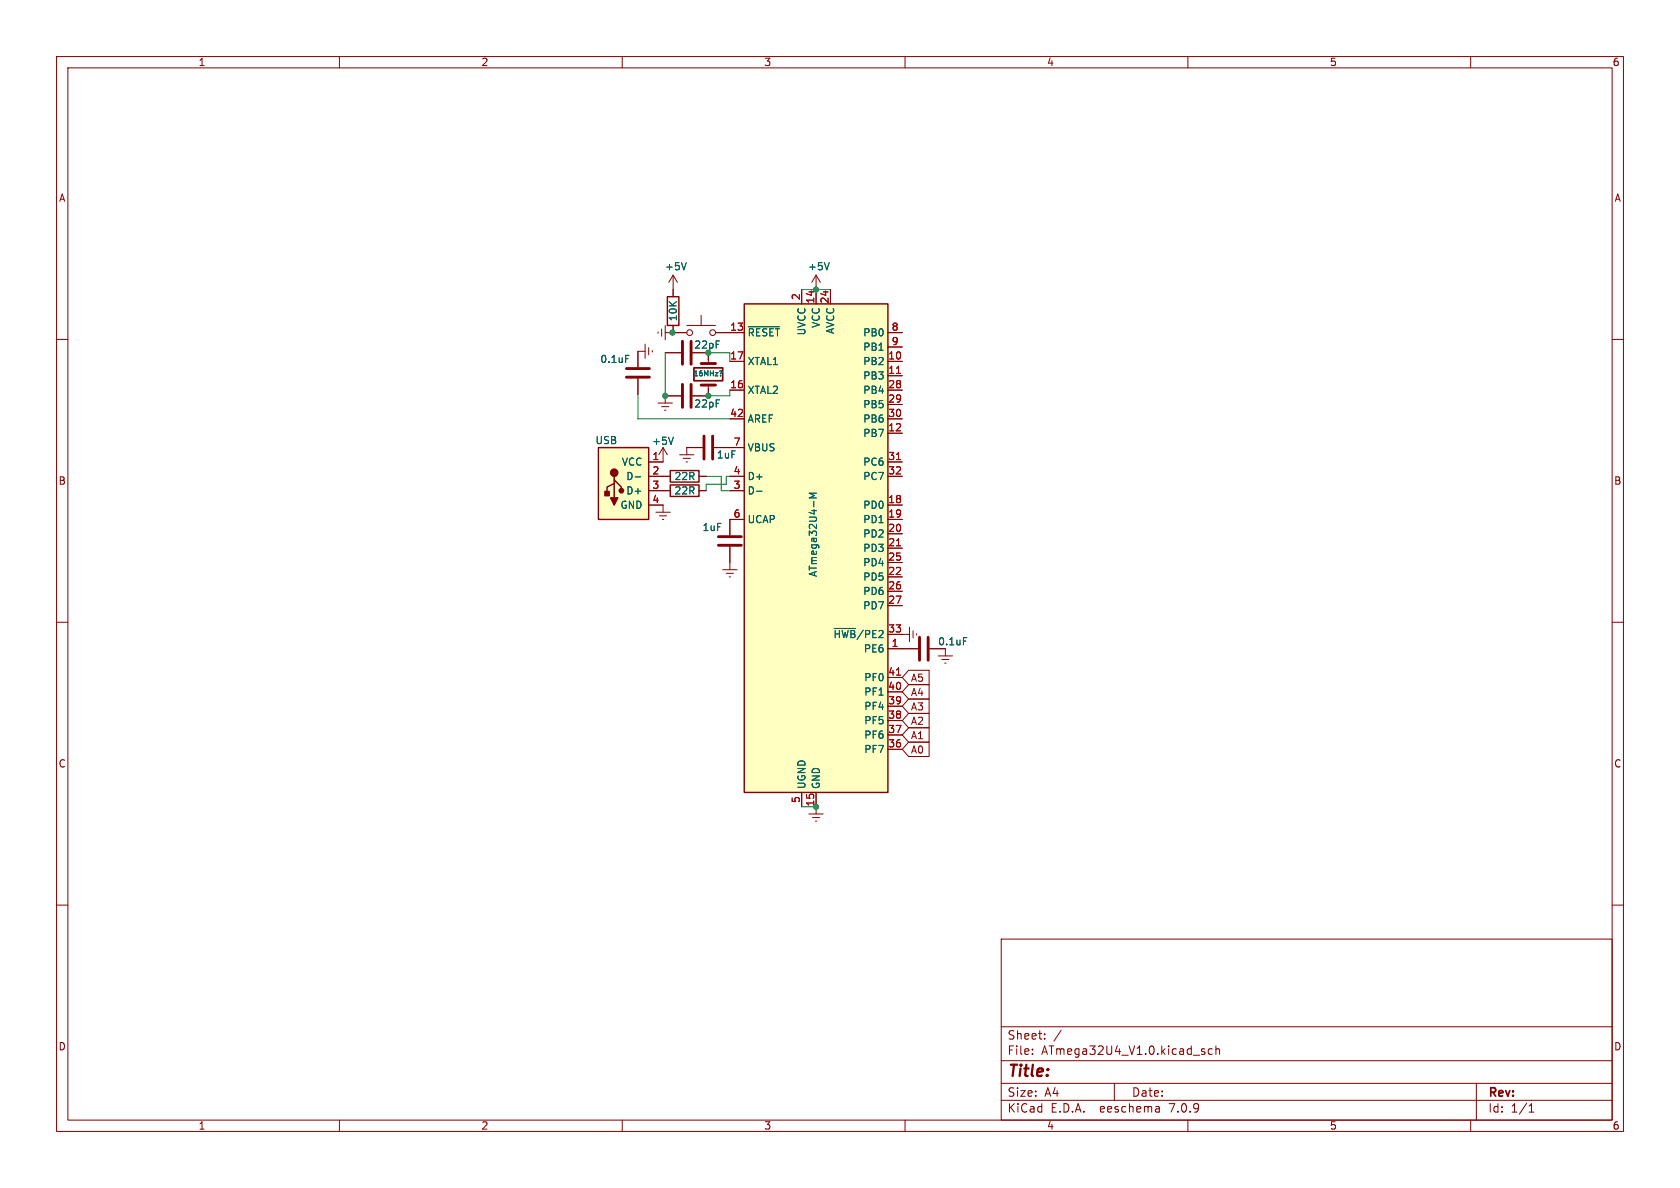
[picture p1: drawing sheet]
<svg xmlns="http://www.w3.org/2000/svg" width="297mm" height="210mm" viewBox="0 0 297 210" stroke-linecap="round" stroke-linejoin="round" font-family="sans-serif">
<g fill="none" stroke="#840000" stroke-width=".18">
<path d="M10 10h277v190h-277zM12 12h273v186h-273zM60 10v2M110 10v2M160 10v2M210 10v2M260 10v2M10 60h2M116.3 58.7v.2M117 58.2v1.2M117.6 58.8h3.8M117.6 57.5v2.6"/>
<path d="M119 48.6l-.8 1.3M119 48.6v3.9M119 57.5v1.3M119 48.6l.8 1.3M121.4 57.5h5.1M124 55.8v1.7M126.5 58.8h5.1M141.7 51.2v2.5M144.3 48.6l-.8 1.3M144.3 48.6v5.1M144.3 48.6l.7 1.3M146.8 51.2v2.5"/>
<path d="M157 58.8h2.5M285 60h2M112.8 66.9v2.8M114 62.1h-1.2v2.8M114 60.8v2.6M114.7 61.5v1.2M115.3 62v.2M116.3 71.2h2.6M117 71.9h1.2M117.2 79.1v2.6h-2.5M117.2 79.1l-.7 1.3M117.2 79.1l.8 1.3"/>
<path d="M117.5 72.5h.2M117.6 62.4h2.8M120.4 70h-2.8v1.2M124.2 79.1h-2.8v1.3M125.2 62.4v1.9M125.2 68.1v1.9h-2.8M126.2 79.1h5.4M129 63.9h2.6M129 69h2.6M129 74h2.6M157 63.9h2.5M157 66.4h2.5"/>
<path d="M157 76.6h2.5M157 69h2.5M157 71.5h2.5M157 74h2.5M157 61.3h2.5M114.7 89.3h2.5v1.3M114.7 86.7h3.8M114.7 84.2h3.8M116 90.6h2.5M116.6 91.2h1.3M117.1 91.8h.2M120.1 80.4h2.6"/>
<path d="M120.8 81h1.2M121.3 81.7h.2M123.6 86.7h1.2M123.6 84.2h1.2M129 96.6v4.1M129 86.7h2.6M129 84.2h2.6M131.6 91.8h-2.6v2.8M157 81.7h2.5M157 89.3h2.5M157 91.8h2.5M157 94.4h2.5"/>
<path d="M157 96.9h2.5M157 99.4h2.5M157 84.2h2.5M10 110h2M127.8 100.7h2.5M128.4 101.3h1.3M128.9 102h.3M157 112.1h3.8M157 102h2.5M157 114.7h5.3M157 104.5h2.5M157 107.1h2.5"/>
<path d="M157 119.8h2.5M160.6 118.5h3.7v2.5h-3.7l-1.1-1.2zM160.8 110.9v2.5M161.4 111.5v1.3M162.1 112v.3M164.3 114.7h2.8v1.3M165.9 116h2.5M166.5 116.6h1.3M167 117.2h.3M285 110h2M157 132.5h2.5M157 129.9h2.5"/>
<path d="M157 127.4h2.5M157 124.8h2.5M157 122.3h2.5M160.6 126.1h3.7v2.6h-3.7l-1.1-1.3zM160.6 131.2h3.7v2.5h-3.7l-1.1-1.2zM160.6 128.7h3.7v2.5h-3.7l-1.1-1.3zM160.6 123.6h3.7v2.5h-3.7l-1.1-1.3zM160.6 121h3.7v2.6h-3.7l-1.1-1.3zM10 160h2M141.7 140.1v2.5M143 143.9h2.5M143.6 144.5h1.3"/>
<path d="M144.1 145.2h.3M144.3 140.1v3.8M285 160h2M177 166h108v32h-108zM60 198v2M110 198v2M160 198v2M177 194.5h108M177 191.5h108M177 187.5h108M177 181.5h108M182.5 186.3v.1"/>
<path d="M182.5 185.5v.1M184.7 183.6v.1M184.7 182.8v.1M187.6 182.1l-1.3 2M197 191.5v3M204.9 195.7l.1 .9M205 196.5l-.2 .1M205 196h-.2M210 198v2M212.8 185.9l.2 .2-.2 .3M212.8 185.4l.2 .1M214.3 185.5l-.4-.1-.3 .3v.4l.1 .2h.6"/>
<path d="M215 185.5l.2-.1 .3 .1 .1 .9M215 184.9v1.5M260 198v2M261 191.5v6.5M270.3 196.6h.9M270.3 195.5l.4-.4v1.5"/>
<circle cx="121.9" cy="58.8" r=".51"/>
<circle cx="126" cy="58.8" r=".51"/>
</g>
<path d="M121.3 46.4l-.4 1.3M132.3 57.8h5.5M146.6 46.4l-.4 1.3M110.6 62.8h.6M119 77.3l-.4 1.3M127.5 65.5l.1 .3-.1 .1M112.3 84.3h1M133.8 86.8h.9M143.9 88.6v1M144.3 87.2h-1.2l.9 .4-.9 .4h1.2M147.5 111.1h3.8M170.3 112.7h.6" fill="none" stroke="#006464" stroke-width=".18"/>
<path d="M118 52.5h2v5h-2zM131.6 53.7h25.4v86.4h-25.4zM105.8 79.1h8.9v12.7h-8.9zM108.6 84.8v.7l-1.3 .6v1.3M108.6 84.2v.6l1.3 1.3v.6M108.6 85.5v2.5M118.5 83.2h5.1v2h-5.1zM118.5 85.7h5.1v2.1h-5.1z" fill="none" stroke="#840000" stroke-width=".25"/>
<path d="M122.7 65h5.1v2.3h-5.1z" fill="none" stroke="#840000" stroke-width=".3"/>
<g fill="none" stroke="#840000" stroke-width=".51">
<path d="M110.7 66.7h4.1M110.7 65.2h4.1M120.6 60.3v4.1M120.6 67.9v4.1M122.2 60.3v4.1M122.2 67.9v4.1M124 64.3h2.5M124 68.1h2.5M124.5 77.1v4.1M126 77.1v4.1M127 96.4h4.1M127 94.9h4.1"/>
<path d="M162.6 112.6v4.1M164.1 112.6v4.1"/>
</g>
<g fill="#ffffc2" stroke="#ffffc2" stroke-width=".18">
<path d="M131.6 53.7h25.4v86.4h-25.4z"/>
<path d="M105.8 79.1h8.9v12.7h-8.9z"/>
</g>
<path d="M158.5 66h.7M158.5 96.5h.7M158.5 81.2h.7M158.5 119.3h.7" fill="none" stroke="#a90000" stroke-width=".18"/>
<g fill="#840000" stroke="#840000" stroke-width=".25">
<path d="M106.9 86.9h.8v.7h-.8z"/>
<path d="M107.9 88h1.3l-.6 1.3z"/>
<circle cx="108.6" cy="83.6" r=".63"/>
<circle cx="109.9" cy="86.7" r=".38"/>
</g>
<path d="M118.9 58.8h.1M141.7 51.2h5.1M112.8 69.7v4.3h16.2M117.6 62.4v7.6M125.2 62.4h3.8M129 69v1h-3.8M124.8 84.2h2.7v2.5h1.5M129 84.2h-.6v1.4h-3.6v1.1M141.7 142.6h2.6" fill="none" stroke="#009600" stroke-width=".18"/>
<g fill="#009600" stroke="#009600" stroke-width=".18">
<circle cx="144.3" cy="51.2" r=".46"/>
<circle cx="125.2" cy="70" r=".46"/>
<circle cx="118.9" cy="58.8" r=".46"/>
<circle cx="117.6" cy="70" r=".46"/>
<circle cx="125.2" cy="62.4" r=".46"/>
<circle cx="144.3" cy="142.6" r=".46"/>
</g>
<text font-size="2.8" fill="#840000" x="178" y="190.9">Title:</text>
<g font-size="2.1" fill="#840000">
<text x="178" y="184">Sheet:</text>
<text x="178" y="186.7">File:</text>
<text x="184.1" y="186.7">ATmega32U4_V1.0.kicad_sch</text>
<text x="178" y="196.9">KiCad</text>
<text x="178" y="194.1">Size:</text>
<text x="184.7" y="194.1">A4</text>
<text x="185.7" y="196.9">E.D.A.</text>
<text x="194.6" y="196.9">eeschema</text>
<text x="200" y="194.1">Date:</text>
<text x="207" y="196.9">7.0.9</text>
<text x="263" y="194.3">Rev:</text>
<text x="263" y="196.9">Id:</text>
<text x="267.1" y="196.9">1/1</text>
</g>
<g font-size="1.8" fill="#840000">
<text x="35" y="11.9">1</text>
<text x="85" y="11.9">2</text>
<text x="135" y="11.9">3</text>
<text x="185" y="11.9">4</text>
<text x="235" y="11.9">5</text>
<text x="285" y="11.9">6</text>
<text x="10.3" y="35.9">A</text>
<text x="285.3" y="35.9">A</text>
<text x="122.6" y="61.8">22pF</text>
<text x="10.3" y="85.9">B</text>
<text x="285.3" y="85.9">B</text>
<text x="160.9" y="125.8">A3</text>
<text x="160.9" y="123.3">A4</text>
<text x="160.9" y="120.7">A5</text>
<text x="160.9" y="128.3">A2</text>
<text x="160.9" y="130.9">A1</text>
<text x="10.3" y="135.9">C</text>
<text x="160.9" y="133.4">A0</text>
<text x="285.3" y="135.9">C</text>
<text x="10.3" y="185.9">D</text>
<text x="285.3" y="185.9">D</text>
<text x="35" y="199.9">1</text>
<text x="85" y="199.9">2</text>
<text x="135" y="199.9">3</text>
<text x="185" y="199.9">4</text>
<text x="235" y="199.9">5</text>
<text x="285" y="199.9">6</text>
</g>
<g font-size="1.8" fill="#006464">
<text x="117.5" y="48">+5V</text>
<text x="142.7" y="48">+5V</text>
<text x="119.9" y="56.9" transform="rotate(-90 119.9 56.9)">10K</text>
<text x="132.1" y="59.7">~{RESET}</text>
<text x="142.6" y="59.4" transform="rotate(-90 142.6 59.4)">UVCC</text>
<text x="145.1" y="58.1" transform="rotate(-90 145.1 58.1)">VCC</text>
<text x="147.7" y="59.1" transform="rotate(-90 147.7 59.1)">AVCC</text>
<text x="152.5" y="59.7">PB0</text>
<text x="106" y="64.4">0.1uF</text>
<text x="132.1" y="64.7">XTAL1</text>
<text x="152.5" y="64.7">PB2</text>
<text x="152.5" y="62.2">PB1</text>
<text x="132.1" y="69.8">XTAL2</text>
<text x="152.5" y="67.3">PB3</text>
<text x="152.5" y="69.8">PB4</text>
<text x="122.6" y="72.2">22pF</text>
<text x="132.1" y="74.9">AREF</text>
<text x="152.5" y="77.4">PB7</text>
<text x="152.5" y="72.4">PB5</text>
<text x="152.5" y="74.9">PB6</text>
<text x="105.2" y="78.7">USB</text>
<text x="109.8" y="82.5">VCC</text>
<text x="115.2" y="78.8">+5V</text>
<text x="126.6" y="81.3">1uF</text>
<text x="132.1" y="80">VBUS</text>
<text x="152.5" y="82.5">PC6</text>
<text x="110.6" y="85.1">D-</text>
<text x="110.6" y="87.6">D+</text>
<text x="119.1" y="85.1">22R</text>
<text x="119.1" y="87.6">22R</text>
<text x="132.1" y="87.6">D-</text>
<text x="132.1" y="85.1">D+</text>
<text x="152.5" y="85.1">PC7</text>
<text x="109.6" y="90.1">GND</text>
<text x="124.1" y="94.1">1uF</text>
<text x="132.1" y="92.7">UCAP</text>
<text x="152.5" y="90.1">PD0</text>
<text x="152.5" y="92.7">PD1</text>
<text x="152.5" y="95.2">PD2</text>
<text x="152.5" y="97.8">PD3</text>
<text x="152.5" y="100.3">PD4</text>
<text x="144.6" y="102.1" transform="rotate(-90 144.6 102.1)">ATmega32U4-M</text>
<text x="152.5" y="102.8">PD5</text>
<text x="152.5" y="105.4">PD6</text>
<text x="152.5" y="107.9">PD7</text>
<text x="147.2" y="113">~{HWB}/PE2</text>
<text x="152.6" y="115.5">PE6</text>
<text x="165.7" y="114.3">0.1uF</text>
<text x="152.7" y="125.7">PF4</text>
<text x="152.7" y="123.2">PF1</text>
<text x="152.7" y="120.6">PF0</text>
<text x="152.7" y="130.8">PF6</text>
<text x="152.7" y="128.2">PF5</text>
<text x="152.7" y="133.3">PF7</text>
<text x="142.6" y="139.6" transform="rotate(-90 142.6 139.6)">UGND</text>
<text x="145.1" y="139.6" transform="rotate(-90 145.1 139.6)">GND</text>
</g>
<g font-size="1.8" fill="#a90000">
<text x="141.5" y="53.2" transform="rotate(-90 141.5 53.2)">2</text>
<text x="144" y="53.8" transform="rotate(-90 144 53.8)">14</text>
<text x="146.6" y="53.8" transform="rotate(-90 146.6 53.8)">24</text>
<text x="129" y="58.5">13</text>
<text x="157.5" y="58.5">8</text>
<text x="129" y="63.6">17</text>
<text x="156.9" y="63.6">10</text>
<text x="157.5" y="61.1">9</text>
<text x="129" y="68.7">16</text>
<text x="156.9" y="66.2">11</text>
<text x="156.9" y="68.7">28</text>
<text x="156.9" y="71.2">29</text>
<text x="129" y="73.8">42</text>
<text x="156.9" y="76.3">12</text>
<text x="156.9" y="73.8">30</text>
<text x="115.2" y="81.4">1</text>
<text x="115.2" y="83.9">2</text>
<text x="129.6" y="83.9">4</text>
<text x="129.6" y="78.9">7</text>
<text x="156.9" y="81.4">31</text>
<text x="156.9" y="83.9">32</text>
<text x="115.2" y="86.5">3</text>
<text x="115.2" y="89">4</text>
<text x="129.6" y="86.5">3</text>
<text x="156.9" y="89">18</text>
<text x="129.6" y="91.6">6</text>
<text x="156.9" y="91.6">19</text>
<text x="156.9" y="94.1">20</text>
<text x="156.9" y="96.6">21</text>
<text x="156.9" y="101.7">22</text>
<text x="156.9" y="99.2">25</text>
<text x="156.9" y="104.3">26</text>
<text x="156.9" y="106.8">27</text>
<text x="156.9" y="111.9">33</text>
<text x="156.9" y="119.5">41</text>
<text x="157.5" y="114.4">1</text>
<text x="156.9" y="124.6">39</text>
<text x="156.9" y="122">40</text>
<text x="156.9" y="129.7">37</text>
<text x="156.9" y="127.1">38</text>
<text x="156.9" y="132.2">36</text>
<text x="141.5" y="142.1" transform="rotate(-90 141.5 142.1)">5</text>
<text x="144" y="142.7" transform="rotate(-90 144 142.7)">15</text>
</g>
<text font-size="1.3" fill="#006464" x="122.5" y="66.7">16MHz?</text>
</svg>
